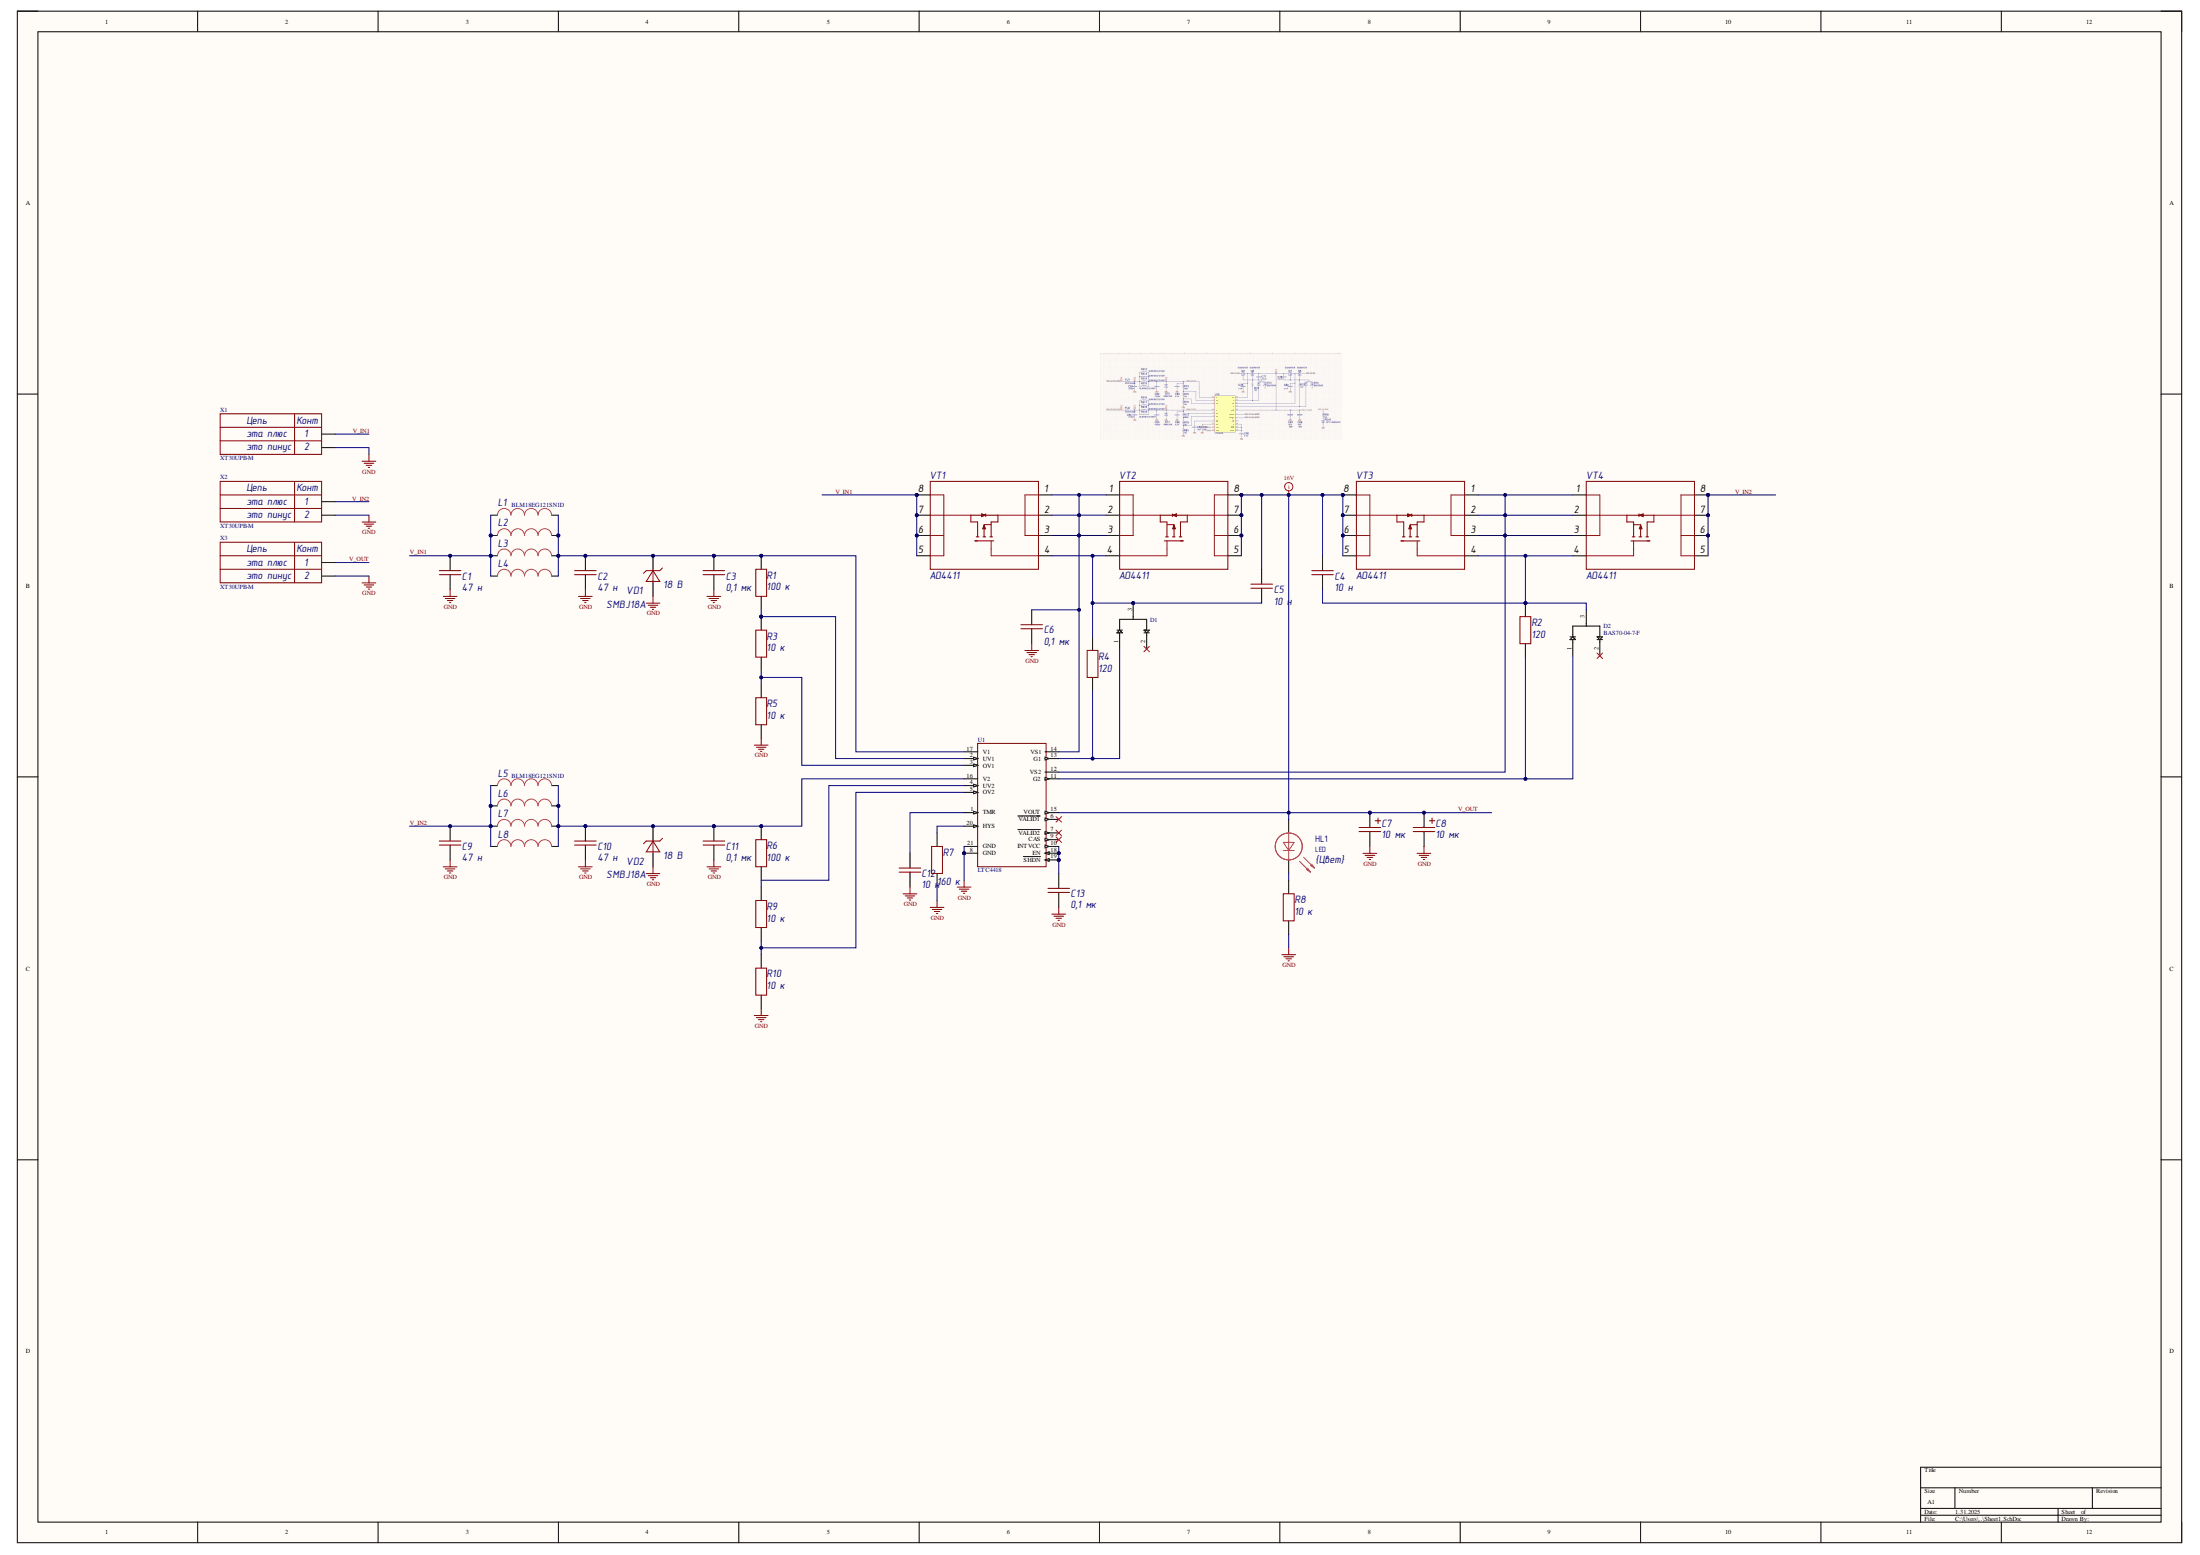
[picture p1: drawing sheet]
# Altium project Power_switch_NEOWELT.PrjPcb
1 sheet, 44 parts. Net scope: global (net labels, ports and power ports of the same name join across sheets).
Board file: Power_switch_pcb.PcbDoc

## Sheet Sheet1.SchDoc
size A1; SheetNumber: 1; SheetTotal: 1

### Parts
C1  value 47 н  [0603C]  (hidden comment: Capacitor)
C2  value 47 н  [0603C]  (hidden comment: Capacitor)
C3  value 0,1 мк  [0603C]  (hidden comment: Capacitor)
C4  value 10 н  [0603C]  (hidden comment: Capacitor)
C5  value 10 н  [0603C]  (hidden comment: Capacitor)
C6  value 0,1 мк  [0603C]  (hidden comment: Capacitor)
C7  value 10 мк  [TC_A]  (hidden comment: Capacitor)
C8  value 10 мк  [TC_A]  (hidden comment: Capacitor)
C9  value 47 н  [0603C]  (hidden comment: Capacitor)
C10  value 47 н  [0603C]  (hidden comment: Capacitor)
C11  value 0,1 мк  [0603C]  (hidden comment: Capacitor)
C12  value 10 н  [0603C]  (hidden comment: Capacitor)
C13  value 0,1 мк  [0603C]  (hidden comment: Capacitor)
D1  (no value)  [SOT23]
D2  BAS70-04-7-F  [SOT23]
HL1  LED  Color: {Цвет}  [0805D]
L1  BLM18EG121SN1D  [0603L]
L2  Inductance  [0603L]  (value not drawn)
L3  Inductance  [0603L]  (value not drawn)
L4  Inductance  [0603L]  (value not drawn)
L5  BLM18EG121SN1D  [0603L]
L6  Inductance  [0603L]  (value not drawn)
L7  Inductance  [0603L]  (value not drawn)
L8  Inductance  [0603L]  (value not drawn)
R1  value 100 к  [0603R]  (hidden comment: Resistor)
R2  value 120  [0603R]  (hidden comment: Resistor)
R3  value 10 к  [0603R]  (hidden comment: Resistor)
R4  value 120  [0603R]  (hidden comment: Resistor)
R5  value 10 к  [0603R]  (hidden comment: Resistor)
R6  value 100 к  [0603R]  (hidden comment: Resistor)
R7  value 160 к  [0603R]  (hidden comment: Resistor)
R8  value 10 к  [0603R]  (hidden comment: Resistor)
R9  value 10 к  [0603R]  (hidden comment: Resistor)
R10  value 10 к  [0603R]  (hidden comment: Resistor)
U1  LTC4418  [QFN50]
VD1  SMBJ18A  value 18 В  [SMB]
VD2  SMBJ18A  value 18 В  [SMB]
VT1  AO4411  [SOIC-8]
VT2  AO4411  [SOIC-8]
VT3  AO4411  [SOIC-8]
VT4  AO4411  [SOIC-8]
X1  XT30UPB-M  Value2: это пинус  Value1: эта плюс  [XT30UPB-M]
X2  XT30UPB-M  Value2: это пинус  Value1: эта плюс  [XT30UPB-M]
X3  XT30UPB-M  Value2: это пинус  Value1: эта плюс  [XT30UPB-M]

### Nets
GND: C1.1 C2.1 C3.1 C6.1 C7.2 C8.2 C9.1 C10.1 C11.1 C12.1 C13.1 R5.1 R7.1 R8.1 R10.1 U1.8(GND) U1.21(GND) VD1.1 VD2.1 X1.N X2.N X3.N
V_IN1: C1.2 L1.1 L2.1 L3.1 L4.1 VT1.5 VT1.6 VT1.7 VT1.8 X1.P
V_IN2: C9.2 L5.1 L6.1 L7.1 L8.1 VT4.5 VT4.6 VT4.7 VT4.8 X2.P
V_OUT: C4.2 C5.2 C7.1 C8.1 HL1.1 U1.15(VOUT) VT2.5 VT2.6 VT2.7 VT2.8 VT3.5 VT3.6 VT3.7 VT3.8 X3.P
NetC2_2: C2.2 C3.2 L1.2 L2.2 L3.2 L4.2 R1.2 U1.17(V1) VD1.2
NetC4_1: C4.1 D2.3 R2.2 VT3.4 VT4.4
NetC5_1: C5.1 D1.3 R4.2 VT1.4 VT2.4
NetC6_2: C6.2 U1.14(VS1) VT1.1 VT1.2 VT1.3 VT2.1 VT2.2 VT2.3
NetC10_2: C10.2 C11.2 L5.2 L6.2 L7.2 L8.2 R6.2 U1.16(V2) VD2.2
NetC12_2: C12.2 U1.1(TMR)
NetC13_2: C13.2 U1.10(INTVCC) U1.18(EN) U1.19(~{SHDN})
NetD1_1: D1.1 R4.1 U1.13(G1)
NetD2_1: D2.1 R2.1 U1.11(G2)
NetHL1_2: HL1.2 R8.2
NetR1_1: R1.1 R3.2 U1.2(UV1)
NetR3_1: R3.1 R5.2 U1.3(OV1)
NetR6_1: R6.1 R9.2 U1.4(UV2)
NetR7_2: R7.2 U1.20(HYS)
NetR9_1: R9.1 R10.2 U1.5(OV2)
NetU1_12: U1.12(VS2) VT3.1 VT3.2 VT3.3 VT4.1 VT4.2 VT4.3

Not connected (* = marked no-connect by the designer): D1 2*; D2 2*; U1 6(~{VALID1})* 7(~{VALID2})* 9(CAS)*

### Layout directives
mark named 16V: V_OUT
